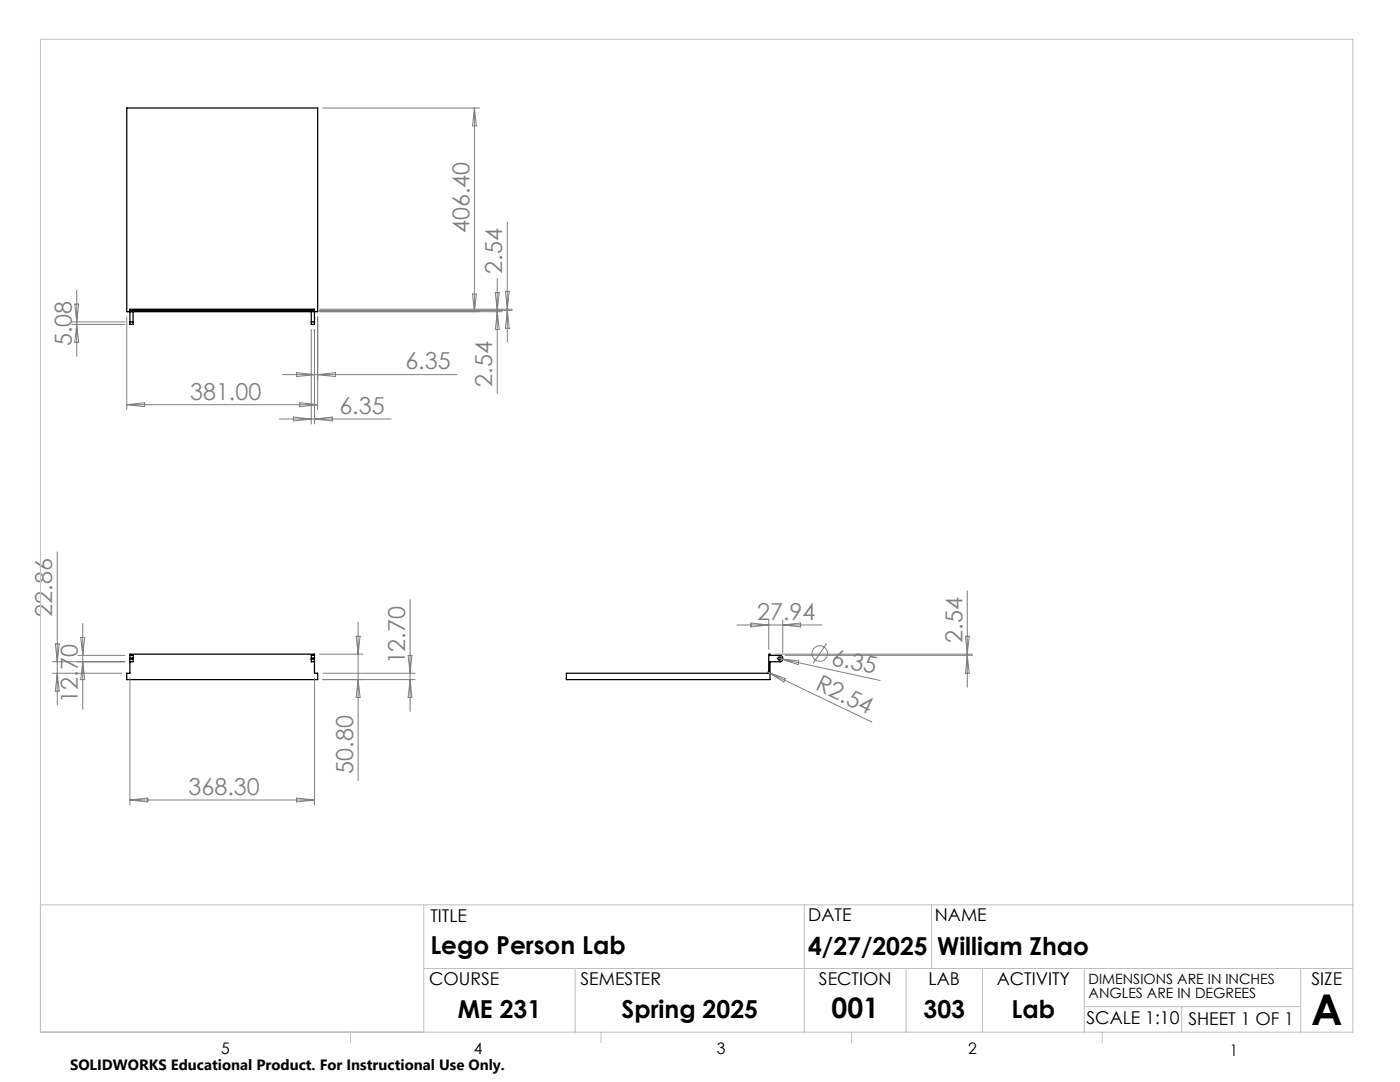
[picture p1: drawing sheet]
<svg xmlns="http://www.w3.org/2000/svg" width="279mm" height="216mm" viewBox="0 0 279 216" stroke-linecap="round" stroke-linejoin="round" font-family="sans-serif">
<g fill="none" stroke="#000" stroke-width=".25">
<path d="M25.3 21.6h38.1v40.6h-38.1zM25.9 61.9v2.3M25.9 64.2v.5h.7v-.5M25.9 61.9v-.2h36.9v.2M25.9 61.9h36.9M25.9 64.2h.7M26.6 62.2v2M62.1 64.2v.5h.7v-.5M62.1 64.2h.7M62.1 62.2v2M62.8 61.9v2.3M25.9 130.8h.7v.5"/>
<path d="M25.9 130.8v.5M25.9 131.6v.4M25.9 130.8v-.3h36.9v.3M25.9 132v2.3h-.6v1.3h38.1v-1.3h-.6v-2.3M25.9 131.3v.3M25.9 131.3h.7M25.9 131.6h.7M26.6 131.6v.4h-.7M26.6 131.3v.3M62.1 131.6v.4h.7M62.1 131.3v.3M62.1 131.3h.7"/>
<path d="M62.1 131.6h.7M62.8 130.8v.5M62.8 130.8h-.7v.5M62.8 131.6v.4M62.8 131.3v.3M153.1 134.3l.3-.2v-3.5l.3-.1v.3h2a.64 .64 0 0 1 .5 .6 .64 .64 0 0 1-.5 .6h-2v3.6h-40.7v-1.3h40.7"/>
<circle cx="155.6" cy="131.4" r=".32"/>
</g>
<g fill="none" stroke="#808080" stroke-width=".2">
<path d="M64.4 21.6h31.3M94.7 21.6v40.6M94.7 21.6l.4 3.5h-.8zM15.3 57.9v13.2M94.3 58.7h.8l-.4 3.5zM98.8 58.4h.8l-.4 3.5zM99.2 55.6v22.9M100.9 58.1h.7l-.4 3.6zM101.2 44.3v24M14.3 64.7h10.6M14.3 64.2h10.6M14.9 60.7h.8l-.4 3.5z"/>
<path d="M15.3 64.7l.4 3.6h-.8zM25.3 63.2v18.5M56.4 74.8h34.8M59.2 74.4l3.6 .4-3.6 .3zM62.1 65.8v18.8M62.8 65.8v18.8M63.4 63.2v18.5M63.4 74.8l3.6-.4v.7zM63.8 62.2h36.4M63.8 61.9h38.4M63.8 61.7h38.4M99.2 62.2l.4 3.6h-.8z"/>
<path d="M101.2 61.9l.4 3.6h-.7zM25.3 80.8h38.1M25.3 80.8l3.6-.4v.7zM55.8 83.6h22.3M58.6 83.2l3.5 .4-3.5 .4zM59.8 80.4l3.6 .4-3.6 .3zM62.8 83.6l3.5-.4v.8zM11.4 110.1v30.6M81.8 119.7v22.3M193 117.9v19.2M10.4 132h14.5M10.4 134.3h13.9"/>
<path d="M11 128.5h.8l-.4 3.5zM11.4 134.3l.4 3.6h-.8zM15.5 130.8h9.4M16.1 127.2h.8l-.4 3.6zM16.5 124.4v17.1M16.5 132l.4 3.6h-.8zM25.9 135.3v25.3M62.8 135.3v25.3M63.8 130.5h8.7M64.4 135.6h18.4M64.4 134.3h18.4M71.1 127h.8l-.4 3.5z"/>
<path d="M71.5 124.2v31.5M71.5 135.6l.4 3.6h-.8zM81.5 130.8h.7l-.4 3.5zM81.8 135.6l.4 3.6h-.7zM147.1 124.7h16.9M149.9 124.3l3.5 .4-3.5 .4zM153.1 134.1l.3 .1M153.4 134.2l20.6 9.9M153.4 134.2l3.3 1.2-.3 .7zM153.4 123.7v5.9M154.7 130.5h39.4M155.3 131.3l.6 .2"/>
<path d="M155.9 131.5l19.7 4.3M155.9 131.5l3.5 .4-.1 .7zM156.2 123.7v6.6M156.2 124.7l3.6-.4v.8zM156.7 130.8h37.4M165 128.4l-2.7 4M192.7 127h.7l-.4 3.5zM193 130.8l.4 3.5h-.7zM25.9 159.6h36.9M25.9 159.6l3.6-.4v.8zM59.2 159.2l3.6 .4-3.6 .4z"/>
<circle cx="163.6" cy="130.4" r="1.55"/>
</g>
<path d="M155.1 131.4h-.1M155.6 130.9v-.1M155.6 131.9v.1" fill="none" stroke="#000" stroke-width=".2" stroke-dasharray="15.2 1.3 1.3 1.3" stroke-linecap="butt"/>
<path d="M155.3 131.4h.5M155.6 131.2v.5" fill="none" stroke="#000" stroke-width=".2"/>
<g fill="none" stroke="#c0c0c0" stroke-width=".2">
<path d="M8.1 7.8h261.9v198.2h-261.9zM8.1 180.6h261.9M84.6 180.6v25.4M84.6 193.3h185.4M114.8 193.3v12.7M160.5 180.6v25.4M180.8 193.3v12.7M185.9 180.6v12.7M196.1 193.3v12.7M216.4 193.3v12.7M259.6 193.3v12.7M70 206v2.1"/>
<path d="M119.9 206v2.1M170 206v2.1M216.4 200.9h43.2M220 206v2.1M235.8 200.9v5.1"/>
</g>
<text font-size="8.5" x="261.7" y="204.6">A</text>
<text font-size="5.6" x="166" y="203.1">001</text>
<g font-size="4.9">
<text x="85.9" y="190.4">Lego Person Lab</text>
<text x="161.3" y="190.5">4/27/2025</text>
<text x="187" y="190.5">William Zhao</text>
<text x="91.3" y="203.2">ME 231</text>
<text x="124" y="203.1">Spring 2025</text>
<text x="184.3" y="203.1">303</text>
<text x="201.9" y="203.2">Lab</text>
</g>
<g font-size="4.7" fill="#808080">
<text x="93.7" y="46.5" transform="rotate(-90 93.7 46.5)">406.40</text>
<text x="100.2" y="54.6" transform="rotate(-90 100.2 54.6)">2.54</text>
<text x="14.3" y="69.1" transform="rotate(-90 14.3 69.1)">5.08</text>
<text x="80.9" y="73.7">6.35</text>
<text x="98.2" y="77.2" transform="rotate(-90 98.2 77.2)">2.54</text>
<text x="37.9" y="79.7">381.00</text>
<text x="67.7" y="82.6">6.35</text>
<text x="10.4" y="123" transform="rotate(-90 10.4 123)">22.86</text>
<text x="151.1" y="123.7">27.94</text>
<text x="192.1" y="128.2" transform="rotate(-90 192.1 128.2)">2.54</text>
<text x="80.8" y="132.6" transform="rotate(-90 80.8 132.6)">12.70</text>
<text x="162.6" y="137.5" transform="rotate(26 162.6 137.5)">R2.54</text>
<text x="165.8" y="132.6" transform="rotate(12 165.8 132.6)">6.35</text>
<text x="15.5" y="140.2" transform="rotate(-90 15.5 140.2)">12.70</text>
<text x="70.5" y="154.4" transform="rotate(-90 70.5 154.4)">50.80</text>
<text x="37.6" y="158.6">368.30</text>
</g>
<g font-size="3.5">
<text x="85.9" y="183.9">TITLE</text>
<text x="161.3" y="183.8">DATE</text>
<text x="186.6" y="183.8">NAME</text>
<text x="85.6" y="196.5">COURSE</text>
<text x="115.9" y="196.5">SEMESTER</text>
<text x="163.4" y="196.5">SECTION</text>
<text x="185.3" y="196.5">LAB</text>
<text x="198.9" y="196.5">ACTIVITY</text>
<text x="261.7" y="196.5">SIZE</text>
<text x="216.8" y="204.4">SCALE 1:10</text>
<text x="237.2" y="204.4">SHEET 1 OF 1</text>
</g>
<g font-size="3.2">
<text x="44.2" y="210.4">5</text>
<text x="94.6" y="210.3">4</text>
<text x="143.1" y="210.4">3</text>
<text x="193.2" y="210.3">2</text>
<text x="245.4" y="210.6">1</text>
</g>
<text font-size="3" x="14" y="213.5">SOLIDWORKS Educational Product. For Instructional Use Only.</text>
<g font-size="2.8">
<text x="217.2" y="196.4">DIMENSIONS ARE IN INCHES</text>
<text x="217.2" y="199.2">ANGLES ARE IN DEGREES</text>
</g>
</svg>
